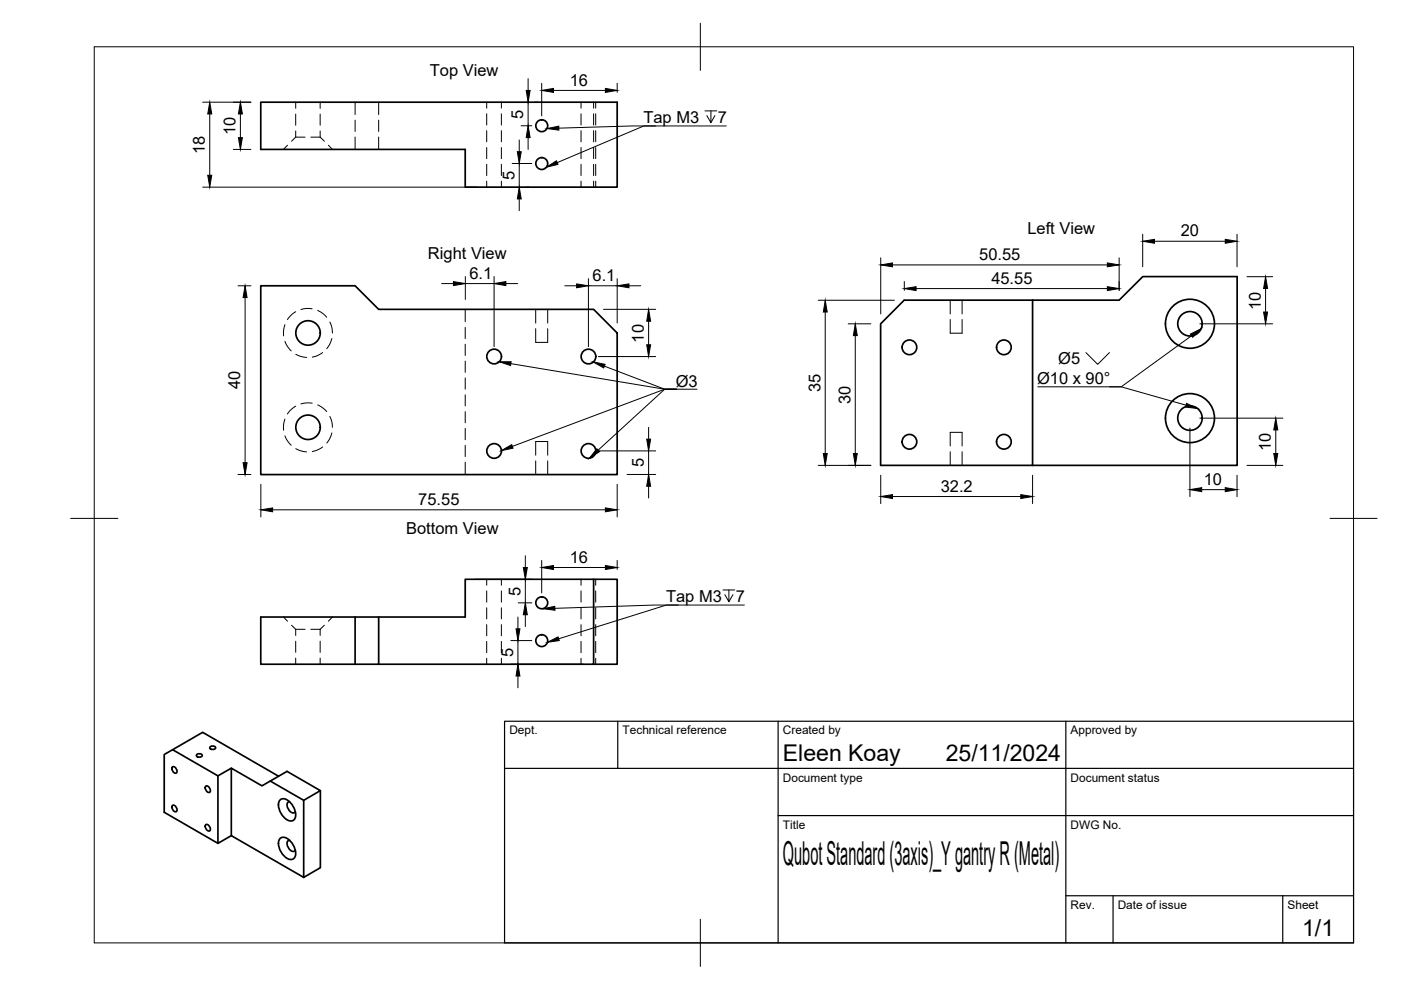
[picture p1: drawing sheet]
<svg xmlns="http://www.w3.org/2000/svg" width="297mm" height="210mm" viewBox="0 0 297 210" stroke-linecap="round" stroke-linejoin="round" font-family="sans-serif">
<!-- layer: Visible -->
<g fill="none" stroke="#000" stroke-width=".36">
<path d="M55.3 21.7h75.6v18h-32.3v-8h-43.3zM55.3 60.6h20l5 5h45.6l5 5v30h-75.6zM191.7 63.6h27.2v35.1h-32.2v-30zM218.9 63.6h18.4l5-5h20v40.1h-43.4M75.3 130.8v10h5v-10M125.9 122.8h5v18h-5M36.6 159l-1.8 1v12.2l11.4 6.6 2.8-1.6M41.8 159.9a.68 .68 0 0 1 1.1 .4 .68 .68 0 0 1-.7 .3 .68 .68 0 0 1-.5-.5zM44.7 158.3a.68 .68 0 0 1 1 .3 .68 .68 0 0 1-.7 .3 .68 .68 0 0 1-.5-.5zM75.3 140.8h-20v-10h43.3v-8h27.3v18h-45.6M36.5 162.7a.77 .77 0 0 1 .9 .3 .77 .77 0 0 1-.1 .9 .99 .99 0 0 1-.8-1.2zM36.5 170.8a.77 .77 0 0 1 .9 .4 .77 .77 0 0 1-.1 .9 .99 .99 0 0 1-.8-1.3z"/>
<path d="M43.6 166.7a.77 .77 0 0 1 .9 .4 .77 .77 0 0 1-.2 .9 .99 .99 0 0 1-.7-1.3zM43.6 174.9a.77 .77 0 0 1 .9 .4 .77 .77 0 0 1-.2 .9 .99 .99 0 0 1-.7-1.3zM46.2 164.5v14.3M49 162.9l6.5 3.7 1.8-1 7.1 4.1v16.3l-15.4-8.8zM49 162.9l-2.8 1.6-9.6-5.5 6.4-3.7 16.1 9.3M57.3 165.6l3.6-2.1 7 4.1-3.5 2.1M59.3 177.9a1.3 1.3 0 0 1 2 .2 3.5 3.5 0 0 1 1.1 3.8 1.3 1.3 0 0 1-2-.3 3.5 3.5 0 0 1-1.1-3.7zM59.3 169.7a1.3 1.3 0 0 1 2 .2 3.5 3.5 0 0 1 1.1 3.8 1.3 1.3 0 0 1-2-.2 3.5 3.5 0 0 1-1.1-3.8zM61.4 178.2a.9 .9 0 0 0-.3 1.5 .9 .9 0 0 0 1.5 .6M61.4 170a.9 .9 0 0 0-.3 1.6 .9 .9 0 0 0 1.5 .5M67.9 167.6v16.4l-3.5 2"/>
<circle cx="114.9" cy="34.7" r="1.26"/>
<circle cx="114.9" cy="26.7" r="1.26"/>
<circle cx="65.3" cy="70.6" r="2.59"/>
<circle cx="104.8" cy="75.6" r="1.56"/>
<circle cx="124.8" cy="75.6" r="1.56"/>
<circle cx="192.8" cy="73.6" r="1.56"/>
<circle cx="212.8" cy="73.6" r="1.56"/>
<circle cx="252.3" cy="68.6" r="2.59"/>
<circle cx="252.3" cy="68.6" r="5.2"/>
<circle cx="65.3" cy="90.6" r="2.59"/>
<circle cx="104.8" cy="95.6" r="1.56"/>
<circle cx="124.8" cy="95.6" r="1.56"/>
<circle cx="192.8" cy="93.7" r="1.56"/>
<circle cx="212.8" cy="93.7" r="1.56"/>
<circle cx="252.3" cy="88.6" r="2.59"/>
<circle cx="252.3" cy="88.6" r="5.2"/>
<circle cx="114.9" cy="135.8" r="1.26"/>
<circle cx="114.9" cy="127.8" r="1.26"/>
</g>
<!-- layer: Hidden -->
<g fill="none" stroke="#000" stroke-width=".21">
<path d="M61 30.8l-.9 .9M62.7 29.1h2M62.7 21.7v1.3M62.7 24.2v2.4M62.7 27.8v1.3M62.7 29.1l-.9 .8M65.9 29.1h2M67.9 21.7v1.3M67.9 24.2v2.4M67.9 27.8v1.3M67.9 29.1l.9 .8M69.6 30.8l.9 .9"/>
<path d="M75.3 21.7v2.6M75.3 25.5v2.4M75.3 29.1v2.6M80.3 21.7v2.6M80.3 25.5v2.4M80.3 29.1v2.6M103.2 21.7v1.2M103.2 24.1v2.4M103.2 27.7v2.4M103.2 31.3v2.3M103.2 34.8v2.4M103.2 38.4v1.3"/>
<path d="M106.3 21.7v1.2M106.3 24.1v2.4M106.3 27.7v2.4M106.3 31.3v2.3M106.3 34.8v2.4M106.3 38.4v1.3M123.2 21.7v1.2M123.2 24.1v2.4M123.2 27.7v2.4M123.2 31.3v2.3M123.2 34.8v2.4M123.2 38.4v1.3"/>
<path d="M125.9 21.7v1.2M125.9 24.1v2.4M125.9 27.7v2.4M125.9 31.3v2.3M125.9 34.8v2.4M125.9 38.4v1.3M126.3 21.7v1.2M126.3 24.1v2.4M126.3 27.7v2.4M126.3 31.3v2.3M126.3 34.8v2.4M126.3 38.4v1.3"/>
<path d="M60.4 68.8l-.3 1.1v1.3M60.4 72.4l.7 1.3 .6 .7M62.7 66.1l-.7 .5-1.1 1.1M62.7 75.1l1 .5 1.3 .2M66.2 65.5a4.6 4.6 0 0 0-2.4 .1M67.4 65.8l1.2 .8 .7 .7M68.4 74.8l-.9 .5-1.3 .4M69.9 68.3l.4 1 .2 1.3M70.4 71.8l-.6 1.3-.5 .8M98.6 65.6v2.6M98.6 69.4v2.4M98.6 73v2.4"/>
<path d="M98.6 76.6v2.3M113.6 69.7v2.9h2.5v-2.9M113.6 65.6v2.9M116.1 65.6v2.9M201.5 67.7v2.9h2.5v-2.9M201.5 63.6v3M204 63.6v3M60.4 88.9l-.3 1.1v1.2M60.4 92.4l.7 1.3 .6 .7M62.7 86.1l-1.2 1-.6 .7M62.7 95.1l1 .5 1.3 .2M66.2 85.5l-1.2-.1-1.2 .2"/>
<path d="M67.4 85.8l1.2 .8 .7 .7M68.4 94.8l-.9 .5-1.3 .4M69.9 88.3l.4 1 .2 1.3M70.4 91.8l-.6 1.3-.5 .8M98.6 80.1v2.4M98.6 83.7v2.4M98.6 87.3v2.4M98.6 90.8v2.4M98.6 94.4v2.4M98.6 98v2.6M113.6 96.5v-2.9h2.5v2.9M113.6 97.7v2.9"/>
<path d="M116.1 97.7v2.9M201.5 94.6v-2.9h2.5v2.9M201.5 95.8v2.9M204 95.8v2.9M60.1 130.8l.9 .9M61.8 132.6l.9 .8M62.7 133.4h2M62.7 133.4v1.3M62.7 135.9v2.4M62.7 139.5v1.3M65.9 133.4h2M67.9 133.4v1.3"/>
<path d="M67.9 135.9v2.4M67.9 139.5v1.3M68.8 132.6l-.9 .8M70.5 130.8l-.9 .9M103.2 122.8v1.3M103.2 125.3v2.4M103.2 128.9v2.3M103.2 132.4v2.4M103.2 136v2.4M103.2 139.6v1.2M106.3 122.8v1.3M106.3 125.3v2.4"/>
<path d="M106.3 128.9v2.3M106.3 132.4v2.4M106.3 136v2.4M106.3 139.6v1.2M123.2 122.8v1.3M123.2 125.3v2.4M123.2 128.9v2.3M123.2 132.4v2.4M123.2 136v2.4M123.2 139.6v1.2M126.3 122.8v1.3M126.3 125.3v2.4"/>
<path d="M126.3 128.9v2.3M126.3 132.4v2.4M126.3 136v2.4M126.3 139.6v1.2"/>
</g>
<!-- layer: BORDER -->
<path d="M20 9.9h267v190h-267zM148.5 4.9v10M15 109.9h10M282 109.9h10M148.5 194.9v10" fill="none" stroke="#000" stroke-width=".21"/>
<!-- layer: TITLEBLOCK -->
<path d="M107 152.9h180v47h-180zM131 152.9v10M165 152.9v47M226 152.9v47M107 162.9h180M165 172.9h122M226 189.9h61M236 189.9v10M272 189.9v10" fill="none" stroke="#000" stroke-width=".25"/>
<!-- layer: FD_Dimensions -->
<g fill="none" stroke="#000" stroke-width=".21">
<path d="M112 16.7v2.5M114.9 17.7v6.9M117.3 19.2h11.1M130.9 17.7v1.9M43 21.7h10.2M43 39.7h58.1M44.5 24.2v13M49.5 31.7h3.7M51 24.2v5M108.6 34.7h4.2M110.1 29.7v2.5M110.1 34.7v5"/>
<path d="M110.5 26.7h2.3M111.6 39.7h.6M112 21.7v5M112 29.2v2.5M113.5 21.7h.6M98.7 58.6v4.9M104.8 58.6v14.9M110.1 42.2v2.5M124.8 59.1v14.4M130.9 59.1v9.4M186.7 54.7v11.9M189.2 56.2h45.6"/>
<path d="M191.7 59.7v1.9M237.3 54.7v6.9M242.3 49.7v6.9M244.8 51.2h15M262.3 49.7v6.9M264.4 58.7h5.4M50.5 60.6h2.7M52 63.1v35M93.6 60.1h2.5M98.7 60.1h6.1M107.3 60.1h2.4M119.7 60.6h2.6"/>
<path d="M124.8 60.6h6.1M126.9 75.6h12.1M128 65.6h11M133.3 60.6h2.5M137.5 68.1v5M173.5 63.7h16.1M175 66.2v30M179.8 68.7h4.8M181.3 71.2v25M194.2 61.2h40.6M254.4 68.7h15.4M268.3 61.2v5"/>
<path d="M126.9 95.6h12.1M137.5 90.6v2.5M137.5 95.6v5M173.5 98.7h11.1M252.3 90.8v14.5M254.4 88.7h17.6M264.4 98.7h7.6M270.5 91.2v5M50.5 100.6h2.7M55.3 102.7v6.9M57.8 108.1h70.6M111.4 117.8v2.5"/>
<path d="M114.9 118.8v6.9M130.9 102.7v6.9M130.9 118.8v1.9M132.9 100.6h6.1M137.5 103.1v2.5M186.7 100.8v6M189.2 105.3h27.2M218.9 100.8v6M254.8 103.8h5M262.3 100.8v4.5M100.8 122.8h12.1M108.3 135.8h4.5"/>
<path d="M109.8 130.8v2.5M109.8 135.8v5M109.9 127.8h2.9M111.4 122.8v5M111.4 130.3v2.5M117.3 120.3h11.1M108.3 140.8h15.4M109.8 143.3v2.5"/>
</g>
<g fill="#000" stroke="#000" stroke-width=".21">
<path d="M111.6 19.2h.8l-.4 2.5zM114.9 19.2l2.4-.5v.9zM128.4 18.7l2.5 .5-2.5 .4zM44.5 21.7l.4 2.5h-.9zM44 37.2h.9l-.4 2.5zM51 21.7l.4 2.5h-.9zM50.5 29.2h.9l-.4 2.5zM109.7 32.2h.8l-.4 2.5zM112 26.7l.4 2.5h-.8zM96.1 59.7l2.6 .4-2.6 .5zM104.8 60.1l2.5-.4v.9zM110.1 39.7l.4 2.5h-.8z"/>
<path d="M186.7 56.2l2.5-.5v.9zM234.8 55.7l2.5 .5-2.5 .4zM242.3 51.2l2.5-.4v.8zM259.8 50.8l2.5 .4-2.5 .4zM52 60.6l.4 2.5h-.9zM122.3 60.2l2.5 .4-2.5 .4zM130.9 60.6l2.4-.4v.8zM137.1 73.1h.8l-.4 2.5zM137.5 65.6l.4 2.5h-.8zM175 63.7l.4 2.5h-.8zM181.3 68.7l.5 2.5h-.9zM191.7 61.2l2.5-.4v.8z"/>
<path d="M234.8 60.8l2.5 .4-2.5 .4zM267.9 66.2h.9l-.5 2.5zM268.3 58.7l.5 2.5h-.9zM51.5 98.1h.9l-.4 2.5zM137.1 93.1h.8l-.4 2.5zM174.6 96.2h.8l-.4 2.5zM180.9 96.2h.9l-.5 2.5zM270.5 88.7l.4 2.5h-.8zM270.1 96.2h.8l-.4 2.5zM55.3 108.1l2.5-.4v.8zM114.9 120.3l2.4-.4v.8zM128.4 119.9l2.5 .4-2.5 .4z"/>
<path d="M128.4 107.7l2.5 .4-2.5 .4zM137.5 100.6l.4 2.5h-.8zM186.7 105.3l2.5-.4v.8zM216.4 104.9l2.5 .4-2.5 .4zM252.3 103.8l2.5-.4v.8zM259.8 103.4l2.5 .4-2.5 .4zM109.4 133.3h.8l-.4 2.5zM111.4 127.8l.4 2.5h-.8zM111 120.3h.8l-.4 2.5zM109.8 140.8l.4 2.5h-.8z"/>
</g>
<!-- layer: Leaders -->
<g fill="none" stroke="#000" stroke-width=".21">
<path d="M139 26.7h-2.5l-18.3 7.8M149.5 23.5h2.5M150.7 23.5v2.5l-.8-1.5M151.6 24.5l-.9 1.5M154 26.7h-20l-15.5 .5M108.3 77.1l32.6 5.4h2.5M128.1 77.6l12.8 4.9h6.9M230.2 74.8l2.5 2.5 2.5-2.5M252.6 71.2l-14.9 10.8h-17.7M143.4 82.5h-2.5l-14.1 12.9M143.4 82.5h-2.5l-32.3 12.2M235.2 82h2.5l13.8 3.9"/>
<path d="M143.8 128.3h-2.5l-22.9 7.1M153.3 125.1h2.5M154.5 125.1v2.5l-.8-1.5M155.4 126.1l-.9 1.5M157.8 128.3h-19l-21.2 .7"/>
</g>
<path d="M115.8 35.4l2.2-1.3 .3 .8zM116 27.3l2.5-.6v.9zM105.9 76.7h2.5l-.2 .8zM125.8 76.7l2.5 .6-.3 .7zM252.4 70.8l2.3-1.1-1.8 1.8zM106.3 95.5l2.2-1.2 .3 .7zM126.6 95.1l.5 .7-2.1 1.3zM251.6 85.5l2.3 1.1-2.5-.3zM115.1 129.1l2.5-.5 .1 .8zM116.1 136.2l2.2-1.2 .3 .8z" fill="#000" stroke="#000" stroke-width=".21"/>
<text font-size="7" x="166" y="183.4">Qubot Standard (3axis)_Y gantry R (Metal)</text>
<g font-size="4.9">
<text x="166" y="161.4">Eleen Koay</text>
<text x="200.5" y="161.4">25/11/2024</text>
<text x="276.1" y="198.6">1/1</text>
</g>
<g font-size="3.5">
<text x="91.1" y="16">Top View</text>
<text x="120.8" y="18.1">16</text>
<text x="49.9" y="28.7" transform="rotate(-90 49.9 28.7)">10</text>
<text x="110.9" y="25.1" transform="rotate(-90 110.9 25.1)">5</text>
<text x="136.4" y="26">Tap M3</text>
<text x="152.2" y="26">7</text>
<text x="43.4" y="32.7" transform="rotate(-90 43.4 32.7)">18</text>
<text x="109.1" y="38.1" transform="rotate(-90 109.1 38.1)">5</text>
<text x="217.8" y="49.7">Left View</text>
<text x="250.4" y="50.1">20</text>
<text x="90.7" y="55">Right View</text>
<text x="99.5" y="59.1">6.1</text>
<text x="125.6" y="59.6">6.1</text>
<text x="207.6" y="55.1">50.55</text>
<text x="210.2" y="60.1">45.55</text>
<text x="267.3" y="65.7" transform="rotate(-90 267.3 65.7)">10</text>
<text x="136.5" y="72.6" transform="rotate(-90 136.5 72.6)">10</text>
<text x="224.4" y="77.3">Ø5</text>
<text x="50.9" y="82.5" transform="rotate(-90 50.9 82.5)">40</text>
<text x="143.3" y="82">Ø3</text>
<text x="173.9" y="83.1" transform="rotate(-90 173.9 83.1)">35</text>
<text x="219.9" y="81.5">Ø10 x 90°</text>
<text x="180.3" y="85.6" transform="rotate(-90 180.3 85.6)">30</text>
<text x="269.5" y="95.7" transform="rotate(-90 269.5 95.7)">10</text>
<text x="136.5" y="99.1" transform="rotate(-90 136.5 99.1)">5</text>
<text x="88.7" y="107.1">75.55</text>
<text x="199.5" y="104.2">32.2</text>
<text x="255.2" y="102.8">10</text>
<text x="86.1" y="113.3">Bottom View</text>
<text x="120.8" y="119.3">16</text>
<text x="110.3" y="126.3" transform="rotate(-90 110.3 126.3)">5</text>
<text x="141.2" y="127.6">Tap M3</text>
<text x="156" y="127.6">7</text>
<text x="108.8" y="139.3" transform="rotate(-90 108.8 139.3)">5</text>
</g>
<g font-size="2.5">
<text x="108" y="155.7">Dept.</text>
<text x="132" y="155.7">Technical reference</text>
<text x="166" y="155.7">Created by</text>
<text x="227" y="155.7">Approved by</text>
<text x="166" y="165.7">Document type</text>
<text x="227" y="165.7">Document status</text>
<text x="166" y="175.7">Title</text>
<text x="227" y="175.7">DWG No.</text>
<text x="227" y="192.7">Rev.</text>
<text x="237" y="192.7">Date of issue</text>
<text x="273" y="192.7">Sheet</text>
</g>
</svg>
